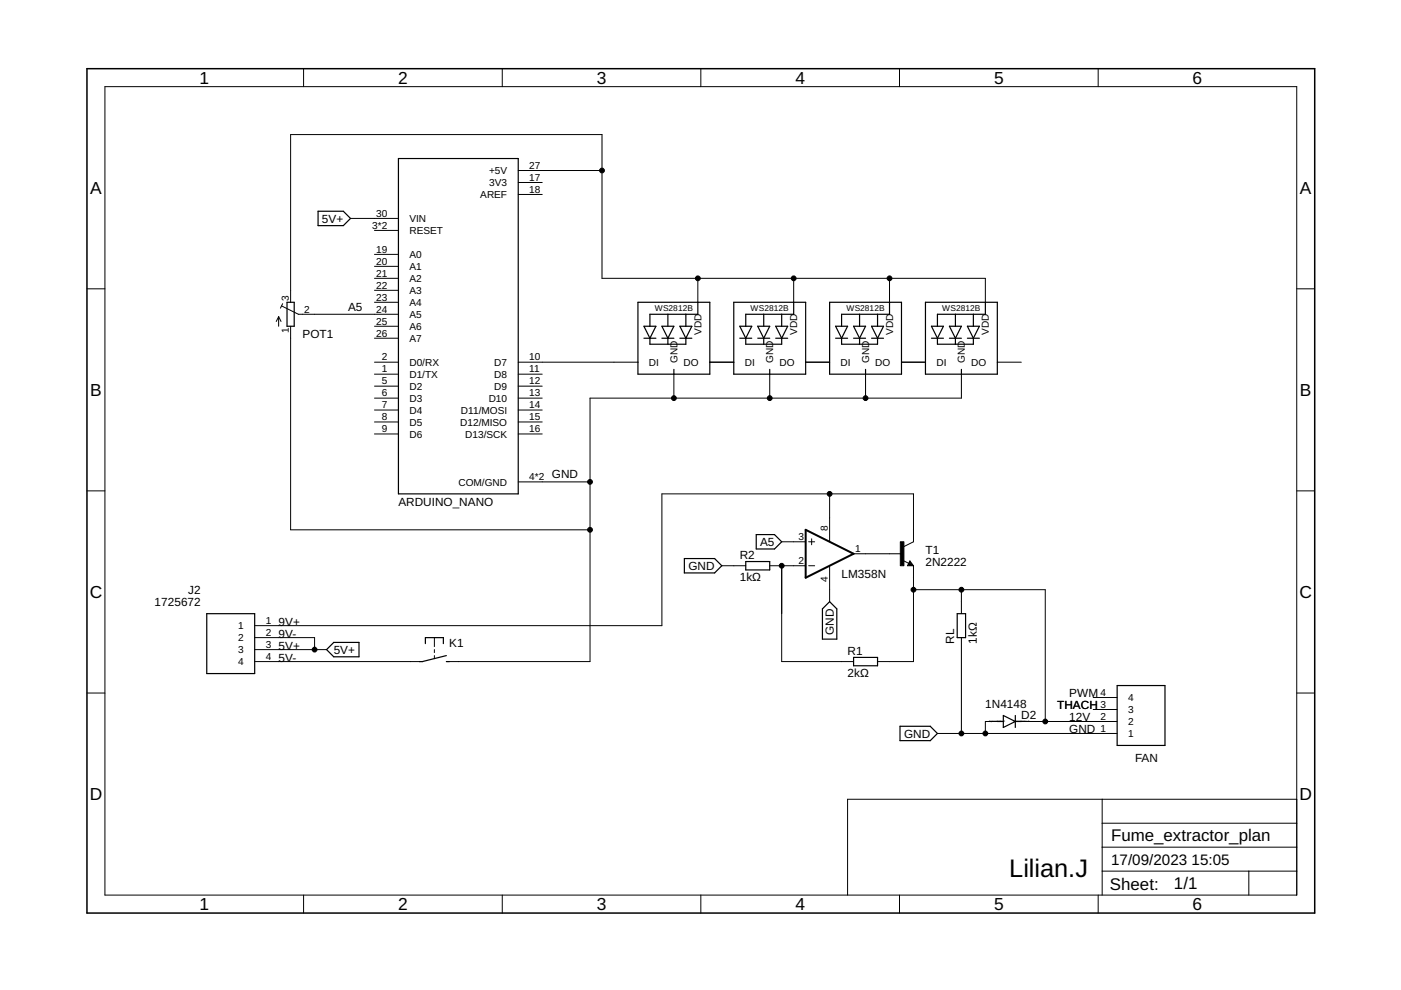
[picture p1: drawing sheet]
<svg xmlns="http://www.w3.org/2000/svg" width="297mm" height="210mm" viewBox="0 0 297 210" stroke-linecap="round" stroke-linejoin="round" font-family="sans-serif">
<g fill="none" stroke="#000" stroke-width=".25">
<path d="M84.5 33.6h25.4v71.1h-25.4zM67.4 44.8h5.4l1.5 1.5-1.5 1.5h-5.4zM60.9 64.1h1.5v5.1h-1.5zM135.3 64.1h15.2v15.2h-15.2zM136.5 69.2h2.6l-1.3 2.5zM136.5 71.7h2.6M137.8 71.7v1.3h7.6v-1.3M140.3 69.2h2.6l-1.3 2.5zM140.3 71.7h2.6M141.6 66.6v2.6M141.6 71.7v1.3M142.9 78.3v1"/>
<path d="M144.1 69.2h2.6l-1.3 2.5zM144.1 71.7h2.6M145.4 66.6v2.6M148 64.1v2.5h-10.2v2.6M155.6 64.1h15.2v15.2h-15.2zM156.8 69.2h2.6l-1.3 2.5zM156.8 71.7h2.6M158.1 71.7v1.3h7.6v-1.3M160.7 69.2h2.5l-1.3 2.5zM160.7 71.7h2.5M161.9 66.6v2.6M161.9 71.7v1.3"/>
<path d="M163.2 78.3v1M164.5 69.2h2.5l-1.3 2.5zM164.5 71.7h2.5M165.7 66.6v2.6M168.3 64.1v2.5h-10.2v2.6M175.9 64.1h15.2v15.2h-15.2zM177.2 69.2h2.5l-1.3 2.5zM177.2 71.7h2.5M178.4 71.7v1.3h7.7v-1.3M181 69.2h2.5l-1.3 2.5zM181 71.7h2.5M182.2 66.6v2.6"/>
<path d="M182.2 71.7v1.3M183.5 78.3v1M184.8 69.2h2.5l-1.2 2.5zM184.8 71.7h2.5M186.1 66.6v2.6M188.6 64.1v2.5h-10.2v2.6M196.2 64.1h15.3v15.2h-15.3zM197.5 69.2h2.5l-1.2 2.5zM197.5 71.7h2.5M198.8 71.7v1.3h7.6v-1.3M201.3 69.2h2.5l-1.2 2.5zM201.3 71.7h2.5"/>
<path d="M202.6 66.6v2.6M202.6 71.7v1.3M203.8 78.3v1M205.1 69.2h2.5l-1.2 2.5zM205.1 71.7h2.5M206.4 66.6v2.6M208.9 64.1v2.5h-10.1v2.6M145.1 118.4h6.4l1.5 1.6-1.5 1.5h-6.4zM158.1 119.1h5.1v1.7h-5.1zM160.3 113.3h3.9l1.5 1.6-1.5 1.5h-3.9zM192.9 119.4l.1 .3h-.3l.2-.5 .5 .6h-.7M43.8 130.1h10.2v12.7h-10.2z"/>
<path d="M69.2 137.7l1.6-1.5h5.3v3.1h-5.3zM90.2 136.5v-1.3h3.8v1.3M94.6 139l-5 1.3h-.7M174.4 129.1l1.5-1.5 1.5 1.5v6.4h-3zM181 139.4h5.1v1.8h-5.1zM202.9 130.1h1.8v5.1h-1.8zM94.6 140.3h.7M190.8 154h6.4l1.6 1.5-1.6 1.5h-6.4zM211.5 153h1.2M212.7 151.7l2.6 1.3-2.6 1.2zM215.3 151.7v2.5M215.3 153h1.2"/>
<path d="M236.9 145.4h10.1v12.7h-10.1z"/>
</g>
<g fill="none" stroke="#000" stroke-width=".21">
<path d="M22.2 18.4h252.7v171.4h-252.7zM64.4 14.6v3.8M106.5 14.6v3.8M148.6 14.6v3.8M190.7 14.6v3.8M232.8 14.6v3.8M109.9 38.7h5.1M109.9 36.2h17.7M74.3 46.3h10.2M79.4 48.9h5.1M79.4 56.5h5.1M79.4 59h5.1"/>
<path d="M79.4 53.9h5.1M109.9 41.2h5.1M148 59v5.1M168.3 59v5.1M188.6 59v5.1M18.4 61.2h3.8M59.1 67.1v2.1M59.1 67.1l-.5 1.1M59.1 67.1l.5 1.1M59.7 64.9l3.6 1.7h21.2M59.9 64.4l-.4 .9M61.6 64.1v-35.6h66v30.5h81.3v5.1"/>
<path d="M61.6 69.2v43.1h63.5M79.4 79.3h5.1M79.4 76.8h5.1M79.4 71.7h5.1M79.4 61.6h5.1M79.4 64.1h5.1M79.4 69.2h5.1M109.9 79.3h5.1M109.9 76.8h25.4M142.9 79.3v5.1M150.5 76.8h5.1M163.2 79.3v5.1"/>
<path d="M170.8 76.8h5.1M183.5 79.3v5.1M191.1 76.8h5.1M203.8 79.3v5.1h-78.7v55.9h-30.5M211.5 76.8h5M274.9 61.2h3.8M79.4 81.9h5.1M79.4 92h5.1M79.4 84.4h5.1M79.4 86.9h5.1M79.4 89.5h5.1M109.9 81.9h5.1"/>
<path d="M109.9 92h5.1M109.9 84.4h5.1M109.9 86.9h5.1M109.9 89.5h5.1M18.4 104.1h3.8M109.9 102.2h15.2M153 120h5.1M163.2 120h7.6M165.7 114.9h5.1M165.7 120v20.3h15.3M171.4 114.9h1.3M171.4 120h1.3"/>
<path d="M172.1 114.2v1.3M175.9 104.7v10.2M175.9 120v7.6M181 117.4h10.1M191.4 118.8l1.3 .6M191.6 115.9l2.1-1v-10.2h-53.4v28h-86.3M192.9 118.9l.8 1.1h-1.3zM193.7 120v20.3h-7.6M274.9 104.1h3.8M54 135.2h12.7v2.5M54 137.7h15.2M92.1 135.2v1.9"/>
<path d="M92.1 137.7v.7M92.1 139v.6M193.7 125h27.9v28M203.8 125v5.1M203.8 135.2v20.3M18.4 146.9h3.8M54 140.3h35.6M198.8 155.5h38.1M211.5 153h-2.6v2.5M216.5 153h20.4M231.8 150.4h5.1M231.8 147.9h5.1"/>
<path d="M274.9 146.9h3.8M233.7 169.5v20.3M233.7 179.6h41.2M233.7 174.5h41.2M274.9 169.5h-95.2v20.3M64.4 189.8v3.8M106.5 189.8v3.8M148.6 189.8v3.8M190.7 189.8v3.8M232.8 189.8v3.8M233.7 184.7h41.2M264.8 184.7v5.1"/>
</g>
<path d="M18.4 14.6h260.3v179h-260.3z" fill="none" stroke="#000" stroke-width=".32"/>
<path d="M170.8 112.3l10.2 5.1-10.2 5.1z" fill="none" stroke="#000" stroke-width=".42"/>
<path d="M190.9 114.9h.7v5.1h-.7z" fill="#000" stroke="#000" stroke-width=".21"/>
<g fill="#000" stroke="#000" stroke-width=".21">
<circle cx="127.6" cy="36.2" r=".51"/>
<circle cx="148" cy="59" r=".51"/>
<circle cx="168.3" cy="59" r=".51"/>
<circle cx="188.6" cy="59" r=".51"/>
<circle cx="142.9" cy="84.4" r=".51"/>
<circle cx="163.2" cy="84.4" r=".51"/>
<circle cx="183.5" cy="84.4" r=".51"/>
<circle cx="125.1" cy="102.2" r=".51"/>
<circle cx="125.1" cy="112.3" r=".51"/>
<circle cx="165.7" cy="120" r=".51"/>
<circle cx="175.9" cy="104.7" r=".51"/>
<circle cx="66.7" cy="137.7" r=".51"/>
<circle cx="193.7" cy="125" r=".51"/>
<circle cx="203.8" cy="125" r=".51"/>
<circle cx="203.8" cy="155.5" r=".51"/>
<circle cx="208.9" cy="155.5" r=".51"/>
<circle cx="221.6" cy="153" r=".51"/>
</g>
<text font-size="5.4" x="214" y="186">Lilian.J</text>
<g font-size="3.7">
<text x="42.3" y="17.8">1</text>
<text x="84.4" y="17.8">2</text>
<text x="126.5" y="17.8">3</text>
<text x="168.6" y="17.8">4</text>
<text x="210.8" y="17.8">5</text>
<text x="252.9" y="17.8">6</text>
<text x="19.1" y="41.1">A</text>
<text x="275.6" y="41.1">A</text>
<text x="19.1" y="83.9">B</text>
<text x="275.6" y="83.9">B</text>
<text x="19" y="126.8">C</text>
<text x="275.5" y="126.8">C</text>
<text x="19" y="169.7">D</text>
<text x="275.5" y="169.7">D</text>
<text x="42.3" y="193">1</text>
<text x="84.4" y="193">2</text>
<text x="126.5" y="193">3</text>
<text x="168.6" y="193">4</text>
<text x="210.8" y="193">5</text>
<text x="252.9" y="193">6</text>
</g>
<g font-size="3.6">
<text x="235.6" y="178.4">Fume_extractor_plan</text>
<text x="235.3" y="188.6">Sheet:</text>
<text x="248.9" y="188.5">1/1</text>
</g>
<g font-size="3.2">
<text x="235.6" y="183.4">17/09/2023</text>
<text x="252.6" y="183.4">15:05</text>
</g>
<g font-size="2.5">
<text x="68.3" y="47.2">5V+</text>
<text x="73.8" y="65.9">A5</text>
<text x="64.2" y="71.7">POT1</text>
<text x="117" y="101.4">GND</text>
<text x="84.5" y="107.3">ARDUINO_NANO</text>
<text x="156.8" y="118.5">R2</text>
<text x="161.1" y="115.8">A5</text>
<text x="196.2" y="120">2N2222</text>
<text x="196.2" y="117.4">T1</text>
<text x="39.9" y="125.9">J2</text>
<text x="146" y="120.8">GND</text>
<text x="156.8" y="123.3">1kΩ</text>
<text x="178.4" y="122.5">LM358N</text>
<text x="32.8" y="128.5">1725672</text>
<text x="59.1" y="135.2">9V-</text>
<text x="59.1" y="132.6">9V+</text>
<text x="59.1" y="137.7">5V+</text>
<text x="95.3" y="137.1">K1</text>
<text x="176.8" y="134.6" transform="rotate(-90 176.8 134.6)">GND</text>
<text x="202.3" y="136.5" transform="rotate(-90 202.3 136.5)">RL</text>
<text x="207.1" y="136.5" transform="rotate(-90 207.1 136.5)">1kΩ</text>
<text x="59.1" y="140.3">5V-</text>
<text x="70.8" y="138.6">5V+</text>
<text x="179.7" y="143.6">2kΩ</text>
<text x="179.7" y="138.8">R1</text>
<text x="226.7" y="147.9">PWM</text>
<text x="208.9" y="150.2">1N4148</text>
<text x="216.5" y="152.5">D2</text>
<text x="224.1" y="150.4">THACH</text>
<text x="226.7" y="155.5">GND</text>
<text x="226.7" y="153">12V</text>
<text x="191.7" y="156.4">GND</text>
<text x="240.7" y="161.5">FAN</text>
</g>
<g font-size="2.1">
<text x="112.2" y="35.8">27</text>
<text x="101.8" y="42">AREF</text>
<text x="103.7" y="36.9">+5V</text>
<text x="103.7" y="39.5">3V3</text>
<text x="112.2" y="38.3">17</text>
<text x="112.2" y="40.9">18</text>
<text x="79.8" y="46">30</text>
<text x="86.8" y="47.1">VIN</text>
<text x="78.9" y="48.5">3*2</text>
<text x="79.8" y="53.6">19</text>
<text x="86.8" y="49.6">RESET</text>
<text x="79.8" y="56.1">20</text>
<text x="79.8" y="58.7">21</text>
<text x="86.8" y="57.2">A1</text>
<text x="86.8" y="59.8">A2</text>
<text x="86.8" y="54.7">A0</text>
<text x="61.3" y="63.7" transform="rotate(-90 61.3 63.7)">3</text>
<text x="79.8" y="61.2">22</text>
<text x="79.8" y="63.7">23</text>
<text x="86.8" y="62.3">A3</text>
<text x="86.8" y="64.8">A4</text>
<text x="61.3" y="70.7" transform="rotate(-90 61.3 70.7)">1</text>
<text x="64.5" y="66.3">2</text>
<text x="79.8" y="71.3">26</text>
<text x="79.8" y="66.3">24</text>
<text x="79.8" y="68.8">25</text>
<text x="86.8" y="67.4">A5</text>
<text x="86.8" y="69.9">A6</text>
<text x="148.7" y="70.9" transform="rotate(-90 148.7 70.9)">VDD</text>
<text x="169" y="70.9" transform="rotate(-90 169 70.9)">VDD</text>
<text x="189.4" y="70.9" transform="rotate(-90 189.4 70.9)">VDD</text>
<text x="209.7" y="70.9" transform="rotate(-90 209.7 70.9)">VDD</text>
<text x="80.9" y="76.4">2</text>
<text x="86.8" y="77.5">D0/RX</text>
<text x="86.8" y="72.5">A7</text>
<text x="104.8" y="77.5">D7</text>
<text x="112.2" y="76.4">10</text>
<text x="137.6" y="77.5">DI</text>
<text x="143.6" y="77" transform="rotate(-90 143.6 77)">GND</text>
<text x="144.9" y="77.5">DO</text>
<text x="157.9" y="77.5">DI</text>
<text x="164" y="77" transform="rotate(-90 164 77)">GND</text>
<text x="165.3" y="77.5">DO</text>
<text x="178.2" y="77.5">DI</text>
<text x="184.3" y="77" transform="rotate(-90 184.3 77)">GND</text>
<text x="185.6" y="77.5">DO</text>
<text x="198.5" y="77.5">DI</text>
<text x="204.6" y="77" transform="rotate(-90 204.6 77)">GND</text>
<text x="205.9" y="77.5">DO</text>
<text x="80.9" y="79">1</text>
<text x="80.9" y="81.5">5</text>
<text x="86.8" y="80.1">D1/TX</text>
<text x="86.8" y="82.6">D2</text>
<text x="104.8" y="80.1">D8</text>
<text x="104.8" y="82.6">D9</text>
<text x="112.2" y="79">11</text>
<text x="112.2" y="81.5">12</text>
<text x="80.9" y="84">6</text>
<text x="80.9" y="86.6">7</text>
<text x="80.9" y="89.1">8</text>
<text x="86.8" y="85.2">D3</text>
<text x="86.8" y="87.7">D4</text>
<text x="97.7" y="87.7">D11/MOSI</text>
<text x="103.6" y="85.2">D10</text>
<text x="112.2" y="84">13</text>
<text x="112.2" y="86.6">14</text>
<text x="112.2" y="89.1">15</text>
<text x="80.9" y="91.7">9</text>
<text x="86.8" y="90.2">D5</text>
<text x="86.8" y="92.8">D6</text>
<text x="97.6" y="90.2">D12/MISO</text>
<text x="98.6" y="92.8">D13/SCK</text>
<text x="112.2" y="91.7">16</text>
<text x="112.2" y="101.8">4*2</text>
<text x="97.2" y="102.9">COM/GND</text>
<text x="175.5" y="112.5" transform="rotate(-90 175.5 112.5)">8</text>
<text x="169.3" y="119.6">2</text>
<text x="169.3" y="114.5">3</text>
<text x="181.3" y="117.1">1</text>
<text x="175.5" y="123.5" transform="rotate(-90 175.5 123.5)">4</text>
<text x="50.5" y="133.4">1</text>
<text x="50.5" y="136">2</text>
<text x="56.3" y="132.3">1</text>
<text x="56.3" y="134.8">2</text>
<text x="56.3" y="137.4">3</text>
<text x="50.5" y="138.5">3</text>
<text x="50.5" y="141">4</text>
<text x="56.3" y="139.9">4</text>
<text x="233.3" y="147.5">4</text>
<text x="239.2" y="148.6">4</text>
<text x="233.3" y="155.1">1</text>
<text x="233.3" y="152.6">2</text>
<text x="233.3" y="150.1">3</text>
<text x="239.2" y="153.7">2</text>
<text x="239.2" y="151.2">3</text>
<text x="239.2" y="156.3">1</text>
</g>
<g font-size="1.8">
<text x="138.8" y="65.9">WS2812B</text>
<text x="159.1" y="65.9">WS2812B</text>
<text x="179.5" y="65.9">WS2812B</text>
<text x="199.8" y="65.9">WS2812B</text>
</g>
<g font-size=".6">
<text x="209.8" y="153.2">SpiceOrder 1</text>
<text x="214.8" y="153.2">SpiceOrder 2</text>
</g>
</svg>
